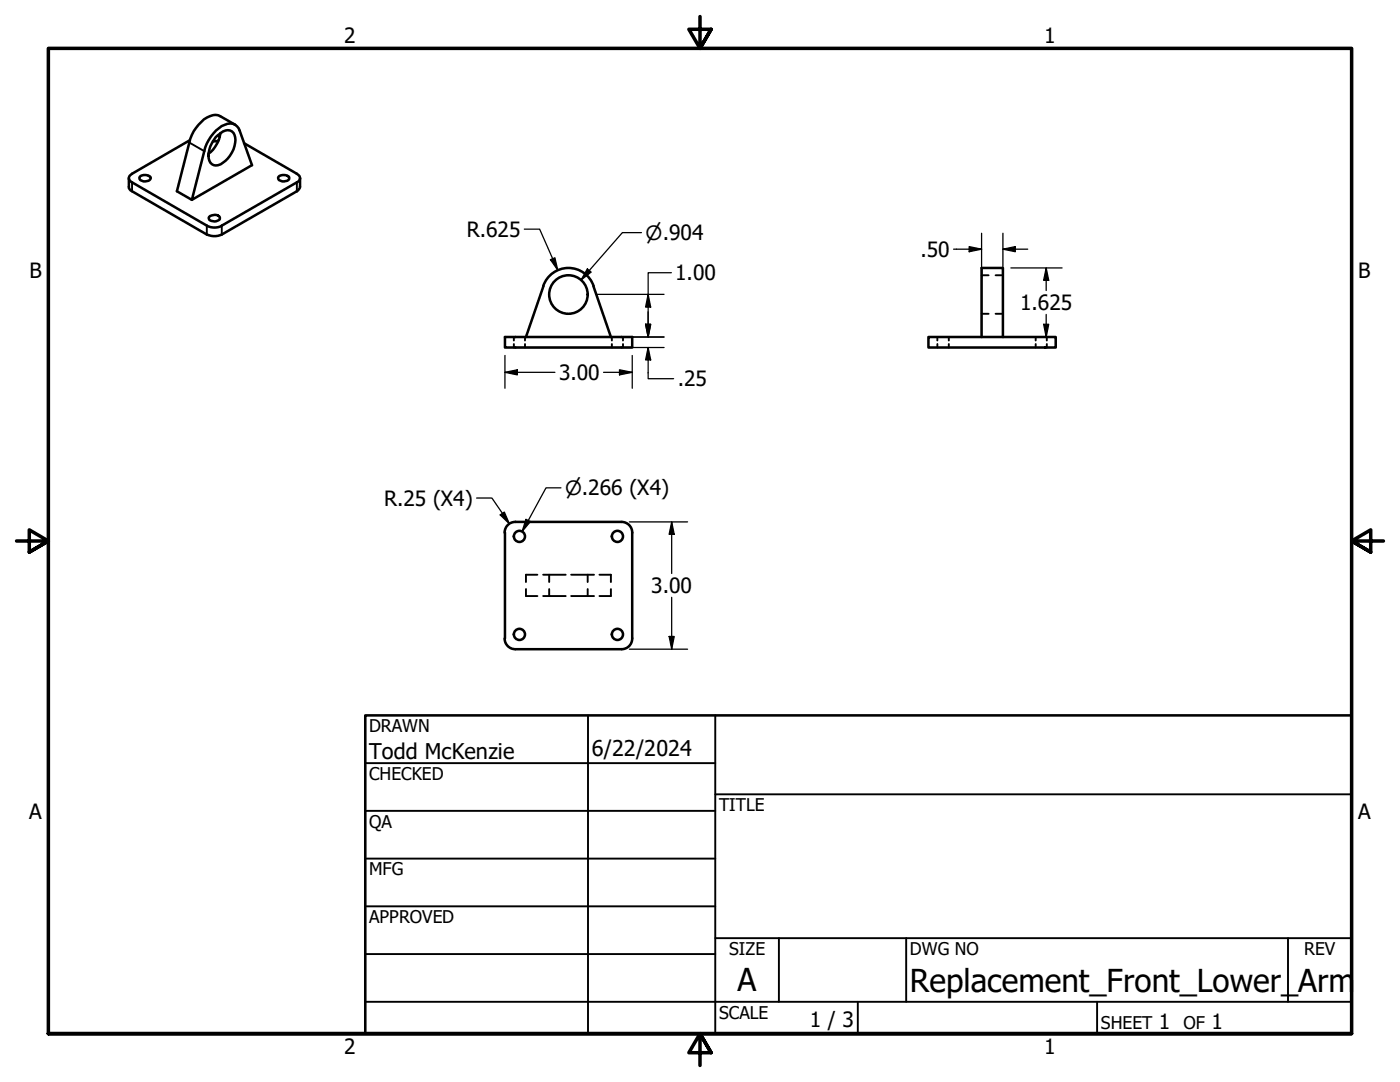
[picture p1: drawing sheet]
<svg xmlns="http://www.w3.org/2000/svg" width="279mm" height="216mm" viewBox="0 0 279 216" stroke-linecap="round" stroke-linejoin="round" font-family="sans-serif">
<!-- layer: Visible (ANSI) -->
<g fill="none" stroke="#000" stroke-width=".51">
<path d="M25.7 35.6v1.7a1.01 1.01 0 0 0 .7 .9l14.9 8.6 .8 .3h1l1.2-.3 14.9-8.6 .5-.5 .2-.4v-1.7M28.1 35.1l.6-.2 .8 .1a.53 .53 0 0 1 .5 .3 .53 .53 0 0 1-.1 .6l-.6 .2a1.17 1.17 0 0 1-1.5-.6zM37.8 28l-11.4 6.7a.89 .89 0 0 0-.7 .8 .89 .89 0 0 0 .7 .9l14.9 8.6 1.2 .4 1.4-.2 15.3-8.8a.89 .89 0 0 0 .7-.9 .89 .89 0 0 0-.7-.8l-10.5-6.1M43.1 27.4l.5-.5a2.63 2.63 0 0 1 2.3-.9 2.06 2.06 0 0 1 1 2.5 5.7 5.7 0 0 1-3.3 4.5 1.59 1.59 0 0 1-2-1.9l.1-.6a6.1 6.1 0 0 1 1.4-3.1zM43.1 26a4.1 4.1 0 0 1 3.4-1.3 2.09 2.09 0 0 1 1.3 1.3l2.5 7-12 6.9 2.5-9.7a8.8 8.8 0 0 1 2.3-4.2zM43.4 27.1l.5 .2M43.6 28l-.5 .2h-.6M44 26.5a6.3 6.3 0 0 1-2.4 4.2M46.9 24.9l-3-1.7a3.2 3.2 0 0 0-3.7 1.1 7.6 7.6 0 0 0-2.4 4.1l-2.5 9.8 3 1.7M55.8 35.1l1-.2a1.01 1.01 0 0 1 .9 .6 1.03 1.03 0 0 1-1.4 .7 .7 .7 0 0 1-.7-.9zM41.9 43.1l.3-.1a1.21 1.21 0 0 1 1.7 .4 1.14 1.14 0 0 1-1.7 .7l-.4-.2a.49 .49 0 0 1 .1-.8zM108.4 57.1a5.3 5.3 0 0 1 5-3.6 5.3 5.3 0 0 1 5.1 3.6l3.4 10.1"/>
<path d="M108.5 57.1l-3.5 10.1M100.8 67.2h25.4v2.1h-25.4zM185.3 67.2h25.4v2.1h-25.4zM195.9 67.2v-13.7h4.3v13.7M100.8 106.2v21.2M102.8 104.1a2.13 2.13 0 0 0-2.1 2.2M102.9 104.1h21.1a2.13 2.13 0 0 1 2.2 2.2M126.2 106.2v21.2M100.7 127.4a2.13 2.13 0 0 0 2.1 2.1M126.2 127.4a2.13 2.13 0 0 1-2.2 2.1h-21.1"/>
<circle cx="113.4" cy="58.8" r="3.8"/>
<circle cx="103.7" cy="107" r="1.11"/>
<circle cx="123.2" cy="107" r="1.11"/>
<circle cx="103.7" cy="126.6" r="1.11"/>
<circle cx="123.2" cy="126.6" r="1.11"/>
</g>
<!-- layer: Visible Narrow (ANSI) -->
<path d="M26.4 36.4v1.8M37.8 28.4l3 1.8M59.2 36.4v1.8M41.3 45v1.8M44.3 45v1.8" fill="none" stroke="#000" stroke-width=".38"/>
<!-- layer: Hidden (ANSI) -->
<g fill="none" stroke="#000" stroke-width=".38">
<path d="M195.9 54.9h1.4M198.7 54.9h1.5M102.6 67.2v.7M102.6 68.6v.7M104.8 67.2v.7M104.8 68.6v.7M122.1 67.2v.7M122.1 68.6v.7M124.3 67.2v.7M124.3 68.6v.7M187.1 67.2v.7M187.1 68.6v.7"/>
<path d="M189.4 67.2v.7M189.4 68.6v.7M195.9 62.6h1.4M198.7 62.6h1.5M206.7 67.2v.7M206.7 68.6v.7M208.9 67.2v.7M208.9 68.6v.7M105 117.5v1.4h2.3M107.3 114.7h-2.3v1.4M108.4 114.7h4.5M108.4 118.9h4.5"/>
<path d="M109.6 114.7v1.4M109.6 117.5v1.4M114 114.7h4.6M114 118.9h4.6M117.3 114.7v1.4M117.3 117.5v1.4M119.6 114.7h2.3v1.4M121.9 117.5v1.4h-2.3"/>
</g>
<!-- layer: Border (ANSI) -->
<path d="M139.7 3.3v6.4l-2.2-3.9h4.4l-2.2 3.9 2.2-3.9M3.3 107.9h6.4l-3.9-2.2v4.5l3.9-2.3-3.9 2.3M276.1 107.9h-6.4l3.9-2.2v4.5l-3.9-2.3 3.9 2.3M9.7 206.2v-196.5h260v196.5h-260h260M141.9 210.1l-2.2-3.9 2.2 3.9h-4.4l2.2-3.9v6.4" fill="none" stroke="#000" stroke-width=".7"/>
<!-- layer: Title (ANSI) -->
<g fill="none" stroke="#000" stroke-width=".38">
<path d="M72.9 152.3h69.8M117.3 142.7v63.5M142.7 158.5h127M142.7 142.7v63.5M72.9 161.8h69.8M72.9 171.3h69.8M72.9 199.9h196.8M72.9 180.8h69.8M72.9 190.4h69.8M142.7 187.2h127M155.4 187.2v12.7M171.2 199.9v6.3"/>
<path d="M180.8 187.2v12.7M218.9 199.9v6.3M257 187.2v12.7"/>
</g>
<path d="M72.9 142.7h196.8v63.5h-196.8z" fill="none" stroke="#000" stroke-width=".51"/>
<!-- layer: Dimension (ANSI) -->
<g fill="none" stroke="#000" stroke-width=".25">
<path d="M104.6 45.7h3.1l3.6 8.2M109.9 51.8l.8-.4 .6 2.5zM117.2 53.7l.8 .6-2 1.6zM118.9 58.7h13.6M128 46.4h-3.8l-8.2 9.5M129.3 58.7l.6 2.6h-1.1zM134 54.4h-4.7v12.8M190.3 49.7h5.6M193.4 49.2l2.5 .5-2.5 .5zM195.9 46.5v9M200.2 49.7l2.4-.5v1zM200.2 49.7h4.9"/>
<path d="M200.2 46.5v9M201.7 53.5h10.3M208.8 53.5l.5 2.4h-1zM208.8 53.5v4.5M100.8 74.3l2.5-.5v1zM100.8 74.3h9.9M100.8 70.9v6.6M102.4 67.2h30.1M102.4 69.3h30.1M120.5 74.3h5.7M123.6 73.8l2.6 .5-2.6 .5zM126.2 70.9v6.6"/>
<path d="M128.8 64.7h1.1l-.6 2.5zM129.3 69.3l.6 2.5h-1.1zM129.3 69.3v6.3h5.1M208.3 64.7h1l-.5 2.5zM208.8 62.7v4.5M95.1 99.4h3.1l3.5 5.1M112 97.3h-3l-4.8 8.7M99.8 102.7l.8-.5 1.1 2.3zM105 103.6l.9 .5-1.7 1.9zM125.6 104.1h11.6M134 104.1l.6 2.5h-1.1zM134 104.1v10.3"/>
<path d="M134 119.2v10.3M125.6 129.5h11.6M133.5 127h1.1l-.6 2.5z"/>
</g>
<g fill="#000">
<path d="M109.9 51.8l.8-.4 .6 2.5z" fill-rule="evenodd"/>
<path d="M117.2 53.7l.8 .6-2 1.6z" fill-rule="evenodd"/>
<path d="M193.4 49.2l2.5 .5-2.5 .5z" fill-rule="evenodd"/>
<path d="M200.2 49.7l2.4-.5v1z" fill-rule="evenodd"/>
<path d="M208.8 53.5l.5 2.4h-1z" fill-rule="evenodd"/>
<path d="M100.8 74.3l2.5-.5v1z" fill-rule="evenodd"/>
<path d="M123.6 73.8l2.6 .5-2.6 .5z" fill-rule="evenodd"/>
<path d="M128.8 64.7h1.1l-.6 2.5z" fill-rule="evenodd"/>
<path d="M128.8 64.7h1.1l-.6 2.5z" fill-rule="evenodd"/>
<path d="M129.3 58.7l.6 2.6h-1.1z" fill-rule="evenodd"/>
<path d="M129.3 69.3l.6 2.5h-1.1z" fill-rule="evenodd"/>
<path d="M208.3 64.7h1l-.5 2.5z" fill-rule="evenodd"/>
<path d="M99.8 102.7l.8-.5 1.1 2.3z" fill-rule="evenodd"/>
<path d="M105 103.6l.9 .5-1.7 1.9z" fill-rule="evenodd"/>
<path d="M134 104.1l.6 2.5h-1.1z" fill-rule="evenodd"/>
<path d="M133.5 127h1.1l-.6 2.5z" fill-rule="evenodd"/>
</g>
<g font-size="6.3">
<text x="147.2" y="197.7">A</text>
<text x="181.6" y="197.9">Replacement_Front_Lower_Arm</text>
</g>
<g font-size="4.3">
<text x="73.7" y="151.4">Todd McKenzie</text>
<text x="118.1" y="150.8">6/22/2024</text>
</g>
<g font-size="4.2">
<text x="68.7" y="8.6">2</text>
<text x="208.4" y="8.6">1</text>
<text x="93.2" y="47.2">R.625</text>
<text x="183.7" y="51.2">.50</text>
<text x="5.9" y="55.5">B</text>
<text x="134.7" y="55.9">1.00</text>
<text x="271.1" y="55.5">B</text>
<text x="203.6" y="61.8">1.625</text>
<text x="111.6" y="75.8">3.00</text>
<text x="135.3" y="77.1">.25</text>
<text x="76.6" y="101">R.25 (X4)</text>
<text x="130" y="118.4">3.00</text>
<text x="5.8" y="163.4">A</text>
<text x="271" y="163.4">A</text>
<text x="161.6" y="204.9">1 / 3</text>
<text x="231.3" y="205.4">1</text>
<text x="241.8" y="205.4">1</text>
<text x="68.7" y="210.3">2</text>
<text x="208.4" y="210.3">1</text>
</g>
<g font-size="3.9">
<text x="128.8" y="47.9">⌀.904</text>
<text x="112.8" y="98.8">⌀.266 (X4)</text>
</g>
<g font-size="3.5">
<text x="73.7" y="146">DRAWN</text>
<text x="73.7" y="155.6">CHECKED</text>
<text x="143.5" y="161.8">TITLE</text>
<text x="73.7" y="165.2">QA</text>
<text x="73.7" y="174.7">MFG</text>
<text x="73.7" y="184.2">APPROVED</text>
<text x="145.5" y="190.6">SIZE</text>
<text x="181.6" y="190.6">DWG NO</text>
<text x="260.3" y="190.5">REV</text>
<text x="143.5" y="203.3">SCALE</text>
<text x="219.7" y="205.4">SHEET</text>
<text x="236.2" y="205.4">OF</text>
</g>
</svg>
